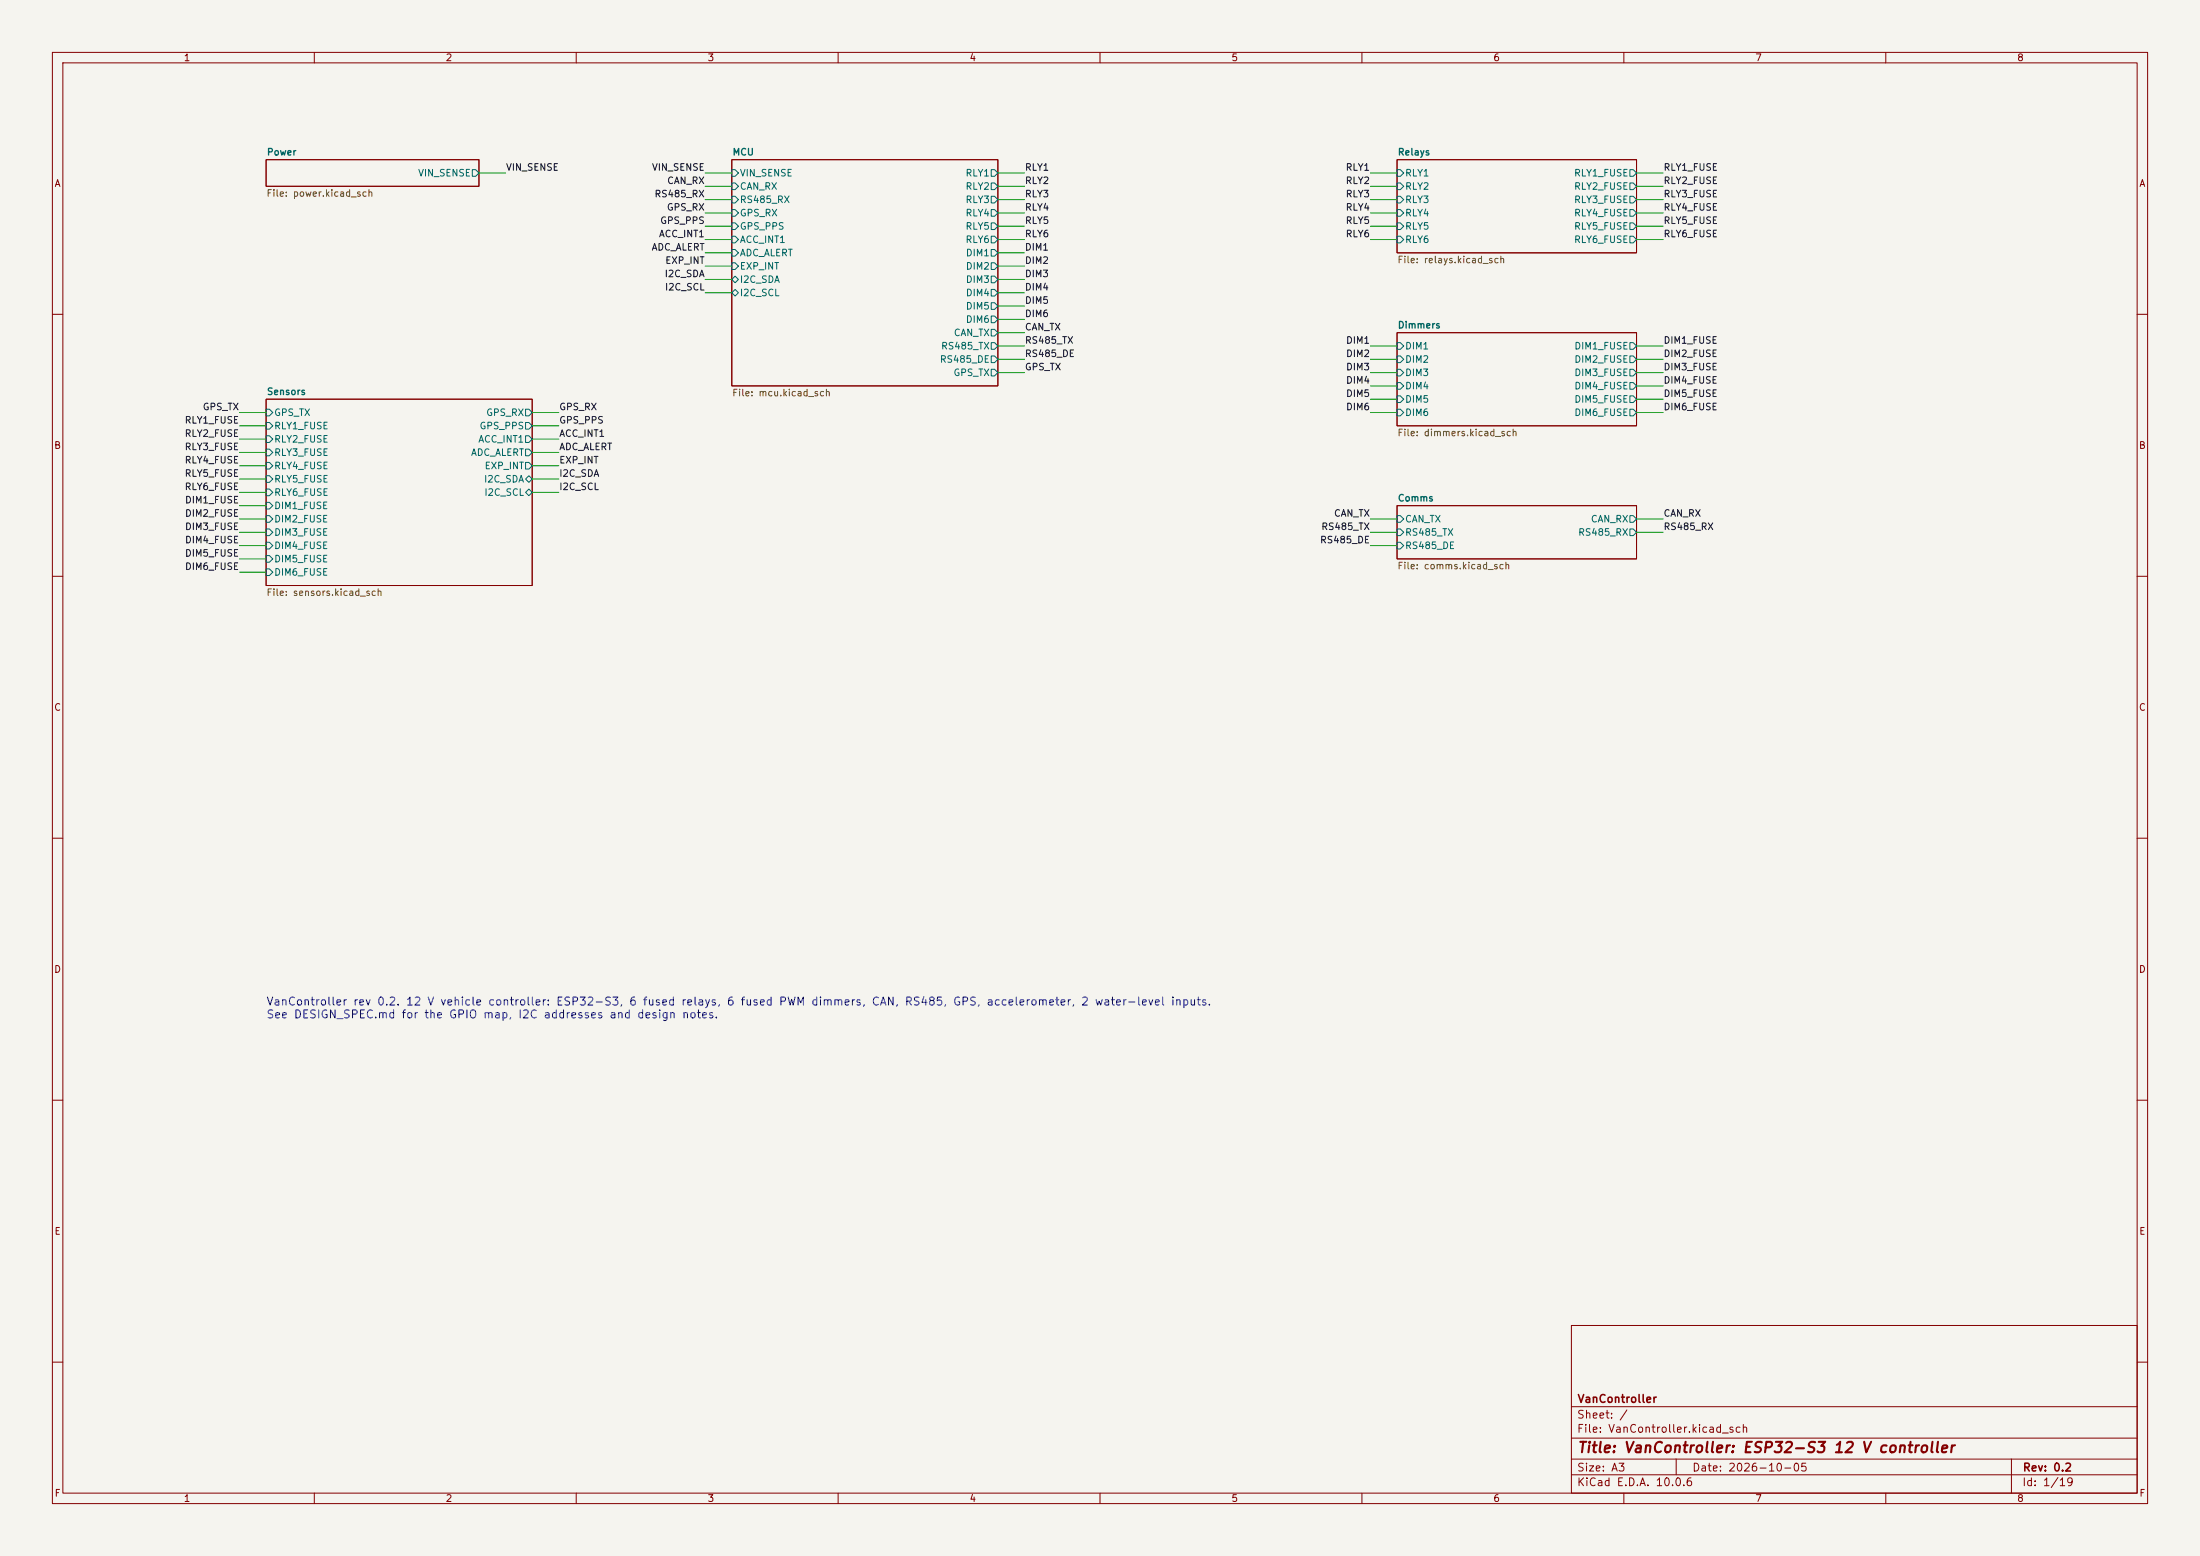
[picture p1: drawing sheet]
(kicad_sch
 (version 20250610)
 (generator "eeschema")
 (generator_version "10.0")
 (paper "A3")
 (title_block
  (title "VanController: ESP32-S3 12 V controller")
  (date "2026-10-05")
  (rev "0.2")
  (company "VanController"))
 (lib_symbols)
 (sheet
  (at 50.8 30.48)
  (size 40.64 5.08)
  (exclude_from_sim no)
  (in_bom yes)
  (on_board yes)
  (dnp no)
  (fields_autoplaced yes)
  (stroke (width 0.1524) (type solid))
  (fill (color 0 0 0 0.0000))
  (property "Sheetname" "Power" (at 50.8 29.7684 0) (effects (font (size 1.27 1.27)
    (bold yes)) (justify left bottom)))
  (property "Sheetfile" "power.kicad_sch" (at 50.8 36.1446 0) (effects (font (size 1.27 1.27)) (justify left top)))
  (pin "VIN_SENSE" output (at 91.44 33.02 0) (effects (font (size 1.27 1.27)) (justify right))))
 (wire
  (pts (xy 91.44 33.02) (xy 96.52 33.02))
  (stroke (width 0) (type default)))
 (label "VIN_SENSE"
  (at 96.52 33.02 0)
  (effects (font (size 1.27 1.27)) (justify left bottom)))
 (sheet
  (at 139.7 30.48)
  (size 50.8 43.18)
  (exclude_from_sim no)
  (in_bom yes)
  (on_board yes)
  (dnp no)
  (fields_autoplaced yes)
  (stroke (width 0.1524) (type solid))
  (fill (color 0 0 0 0.0000))
  (property "Sheetname" "MCU" (at 139.7 29.7684 0) (effects (font (size 1.27 1.27)
    (bold yes)) (justify left bottom)))
  (property "Sheetfile" "mcu.kicad_sch" (at 139.7 74.2446 0) (effects (font (size 1.27 1.27)) (justify left top)))
  (pin "VIN_SENSE" input (at 139.7 33.02 180) (effects (font (size 1.27 1.27)) (justify left)))
  (pin "CAN_RX" input (at 139.7 35.56 180) (effects (font (size 1.27 1.27)) (justify left)))
  (pin "RS485_RX" input (at 139.7 38.1 180) (effects (font (size 1.27 1.27)) (justify left)))
  (pin "GPS_RX" input (at 139.7 40.64 180) (effects (font (size 1.27 1.27)) (justify left)))
  (pin "GPS_PPS" input (at 139.7 43.18 180) (effects (font (size 1.27 1.27)) (justify left)))
  (pin "ACC_INT1" input (at 139.7 45.72 180) (effects (font (size 1.27 1.27)) (justify left)))
  (pin "ADC_ALERT" input (at 139.7 48.26 180) (effects (font (size 1.27 1.27)) (justify left)))
  (pin "EXP_INT" input (at 139.7 50.8 180) (effects (font (size 1.27 1.27)) (justify left)))
  (pin "I2C_SDA" bidirectional (at 139.7 53.34 180) (effects (font (size 1.27 1.27)) (justify left)))
  (pin "I2C_SCL" bidirectional (at 139.7 55.88 180) (effects (font (size 1.27 1.27)) (justify left)))
  (pin "RLY1" output (at 190.5 33.02 0) (effects (font (size 1.27 1.27)) (justify right)))
  (pin "RLY2" output (at 190.5 35.56 0) (effects (font (size 1.27 1.27)) (justify right)))
  (pin "RLY3" output (at 190.5 38.1 0) (effects (font (size 1.27 1.27)) (justify right)))
  (pin "RLY4" output (at 190.5 40.64 0) (effects (font (size 1.27 1.27)) (justify right)))
  (pin "RLY5" output (at 190.5 43.18 0) (effects (font (size 1.27 1.27)) (justify right)))
  (pin "RLY6" output (at 190.5 45.72 0) (effects (font (size 1.27 1.27)) (justify right)))
  (pin "DIM1" output (at 190.5 48.26 0) (effects (font (size 1.27 1.27)) (justify right)))
  (pin "DIM2" output (at 190.5 50.8 0) (effects (font (size 1.27 1.27)) (justify right)))
  (pin "DIM3" output (at 190.5 53.34 0) (effects (font (size 1.27 1.27)) (justify right)))
  (pin "DIM4" output (at 190.5 55.88 0) (effects (font (size 1.27 1.27)) (justify right)))
  (pin "DIM5" output (at 190.5 58.42 0) (effects (font (size 1.27 1.27)) (justify right)))
  (pin "DIM6" output (at 190.5 60.96 0) (effects (font (size 1.27 1.27)) (justify right)))
  (pin "CAN_TX" output (at 190.5 63.5 0) (effects (font (size 1.27 1.27)) (justify right)))
  (pin "RS485_TX" output (at 190.5 66.04 0) (effects (font (size 1.27 1.27)) (justify right)))
  (pin "RS485_DE" output (at 190.5 68.58 0) (effects (font (size 1.27 1.27)) (justify right)))
  (pin "GPS_TX" output (at 190.5 71.12 0) (effects (font (size 1.27 1.27)) (justify right))))
 (wire
  (pts (xy 139.7 33.02) (xy 134.62 33.02))
  (stroke (width 0) (type default)))
 (label "VIN_SENSE"
  (at 134.62 33.02 180)
  (effects (font (size 1.27 1.27)) (justify right bottom)))
 (wire
  (pts (xy 139.7 35.56) (xy 134.62 35.56))
  (stroke (width 0) (type default)))
 (label "CAN_RX"
  (at 134.62 35.56 180)
  (effects (font (size 1.27 1.27)) (justify right bottom)))
 (wire
  (pts (xy 139.7 38.1) (xy 134.62 38.1))
  (stroke (width 0) (type default)))
 (label "RS485_RX"
  (at 134.62 38.1 180)
  (effects (font (size 1.27 1.27)) (justify right bottom)))
 (wire
  (pts (xy 139.7 40.64) (xy 134.62 40.64))
  (stroke (width 0) (type default)))
 (label "GPS_RX"
  (at 134.62 40.64 180)
  (effects (font (size 1.27 1.27)) (justify right bottom)))
 (wire
  (pts (xy 139.7 43.18) (xy 134.62 43.18))
  (stroke (width 0) (type default)))
 (label "GPS_PPS"
  (at 134.62 43.18 180)
  (effects (font (size 1.27 1.27)) (justify right bottom)))
 (wire
  (pts (xy 139.7 45.72) (xy 134.62 45.72))
  (stroke (width 0) (type default)))
 (label "ACC_INT1"
  (at 134.62 45.72 180)
  (effects (font (size 1.27 1.27)) (justify right bottom)))
 (wire
  (pts (xy 139.7 48.26) (xy 134.62 48.26))
  (stroke (width 0) (type default)))
 (label "ADC_ALERT"
  (at 134.62 48.26 180)
  (effects (font (size 1.27 1.27)) (justify right bottom)))
 (wire
  (pts (xy 139.7 50.8) (xy 134.62 50.8))
  (stroke (width 0) (type default)))
 (label "EXP_INT"
  (at 134.62 50.8 180)
  (effects (font (size 1.27 1.27)) (justify right bottom)))
 (wire
  (pts (xy 139.7 53.34) (xy 134.62 53.34))
  (stroke (width 0) (type default)))
 (label "I2C_SDA"
  (at 134.62 53.34 180)
  (effects (font (size 1.27 1.27)) (justify right bottom)))
 (wire
  (pts (xy 139.7 55.88) (xy 134.62 55.88))
  (stroke (width 0) (type default)))
 (label "I2C_SCL"
  (at 134.62 55.88 180)
  (effects (font (size 1.27 1.27)) (justify right bottom)))
 (wire
  (pts (xy 190.5 33.02) (xy 195.58 33.02))
  (stroke (width 0) (type default)))
 (label "RLY1"
  (at 195.58 33.02 0)
  (effects (font (size 1.27 1.27)) (justify left bottom)))
 (wire
  (pts (xy 190.5 35.56) (xy 195.58 35.56))
  (stroke (width 0) (type default)))
 (label "RLY2"
  (at 195.58 35.56 0)
  (effects (font (size 1.27 1.27)) (justify left bottom)))
 (wire
  (pts (xy 190.5 38.1) (xy 195.58 38.1))
  (stroke (width 0) (type default)))
 (label "RLY3"
  (at 195.58 38.1 0)
  (effects (font (size 1.27 1.27)) (justify left bottom)))
 (wire
  (pts (xy 190.5 40.64) (xy 195.58 40.64))
  (stroke (width 0) (type default)))
 (label "RLY4"
  (at 195.58 40.64 0)
  (effects (font (size 1.27 1.27)) (justify left bottom)))
 (wire
  (pts (xy 190.5 43.18) (xy 195.58 43.18))
  (stroke (width 0) (type default)))
 (label "RLY5"
  (at 195.58 43.18 0)
  (effects (font (size 1.27 1.27)) (justify left bottom)))
 (wire
  (pts (xy 190.5 45.72) (xy 195.58 45.72))
  (stroke (width 0) (type default)))
 (label "RLY6"
  (at 195.58 45.72 0)
  (effects (font (size 1.27 1.27)) (justify left bottom)))
 (wire
  (pts (xy 190.5 48.26) (xy 195.58 48.26))
  (stroke (width 0) (type default)))
 (label "DIM1"
  (at 195.58 48.26 0)
  (effects (font (size 1.27 1.27)) (justify left bottom)))
 (wire
  (pts (xy 190.5 50.8) (xy 195.58 50.8))
  (stroke (width 0) (type default)))
 (label "DIM2"
  (at 195.58 50.8 0)
  (effects (font (size 1.27 1.27)) (justify left bottom)))
 (wire
  (pts (xy 190.5 53.34) (xy 195.58 53.34))
  (stroke (width 0) (type default)))
 (label "DIM3"
  (at 195.58 53.34 0)
  (effects (font (size 1.27 1.27)) (justify left bottom)))
 (wire
  (pts (xy 190.5 55.88) (xy 195.58 55.88))
  (stroke (width 0) (type default)))
 (label "DIM4"
  (at 195.58 55.88 0)
  (effects (font (size 1.27 1.27)) (justify left bottom)))
 (wire
  (pts (xy 190.5 58.42) (xy 195.58 58.42))
  (stroke (width 0) (type default)))
 (label "DIM5"
  (at 195.58 58.42 0)
  (effects (font (size 1.27 1.27)) (justify left bottom)))
 (wire
  (pts (xy 190.5 60.96) (xy 195.58 60.96))
  (stroke (width 0) (type default)))
 (label "DIM6"
  (at 195.58 60.96 0)
  (effects (font (size 1.27 1.27)) (justify left bottom)))
 (wire
  (pts (xy 190.5 63.5) (xy 195.58 63.5))
  (stroke (width 0) (type default)))
 (label "CAN_TX"
  (at 195.58 63.5 0)
  (effects (font (size 1.27 1.27)) (justify left bottom)))
 (wire
  (pts (xy 190.5 66.04) (xy 195.58 66.04))
  (stroke (width 0) (type default)))
 (label "RS485_TX"
  (at 195.58 66.04 0)
  (effects (font (size 1.27 1.27)) (justify left bottom)))
 (wire
  (pts (xy 190.5 68.58) (xy 195.58 68.58))
  (stroke (width 0) (type default)))
 (label "RS485_DE"
  (at 195.58 68.58 0)
  (effects (font (size 1.27 1.27)) (justify left bottom)))
 (wire
  (pts (xy 190.5 71.12) (xy 195.58 71.12))
  (stroke (width 0) (type default)))
 (label "GPS_TX"
  (at 195.58 71.12 0)
  (effects (font (size 1.27 1.27)) (justify left bottom)))
 (sheet
  (at 266.7 30.48)
  (size 45.72 17.78)
  (exclude_from_sim no)
  (in_bom yes)
  (on_board yes)
  (dnp no)
  (fields_autoplaced yes)
  (stroke (width 0.1524) (type solid))
  (fill (color 0 0 0 0.0000))
  (property "Sheetname" "Relays" (at 266.7 29.7684 0) (effects (font (size 1.27 1.27)
    (bold yes)) (justify left bottom)))
  (property "Sheetfile" "relays.kicad_sch" (at 266.7 48.8446 0) (effects (font (size 1.27 1.27)) (justify left top)))
  (pin "RLY1" input (at 266.7 33.02 180) (effects (font (size 1.27 1.27)) (justify left)))
  (pin "RLY2" input (at 266.7 35.56 180) (effects (font (size 1.27 1.27)) (justify left)))
  (pin "RLY3" input (at 266.7 38.1 180) (effects (font (size 1.27 1.27)) (justify left)))
  (pin "RLY4" input (at 266.7 40.64 180) (effects (font (size 1.27 1.27)) (justify left)))
  (pin "RLY5" input (at 266.7 43.18 180) (effects (font (size 1.27 1.27)) (justify left)))
  (pin "RLY6" input (at 266.7 45.72 180) (effects (font (size 1.27 1.27)) (justify left)))
  (pin "RLY1_FUSE" output (at 312.42 33.02 0) (effects (font (size 1.27 1.27)) (justify right)))
  (pin "RLY2_FUSE" output (at 312.42 35.56 0) (effects (font (size 1.27 1.27)) (justify right)))
  (pin "RLY3_FUSE" output (at 312.42 38.1 0) (effects (font (size 1.27 1.27)) (justify right)))
  (pin "RLY4_FUSE" output (at 312.42 40.64 0) (effects (font (size 1.27 1.27)) (justify right)))
  (pin "RLY5_FUSE" output (at 312.42 43.18 0) (effects (font (size 1.27 1.27)) (justify right)))
  (pin "RLY6_FUSE" output (at 312.42 45.72 0) (effects (font (size 1.27 1.27)) (justify right))))
 (wire
  (pts (xy 266.7 33.02) (xy 261.62 33.02))
  (stroke (width 0) (type default)))
 (label "RLY1"
  (at 261.62 33.02 180)
  (effects (font (size 1.27 1.27)) (justify right bottom)))
 (wire
  (pts (xy 266.7 35.56) (xy 261.62 35.56))
  (stroke (width 0) (type default)))
 (label "RLY2"
  (at 261.62 35.56 180)
  (effects (font (size 1.27 1.27)) (justify right bottom)))
 (wire
  (pts (xy 266.7 38.1) (xy 261.62 38.1))
  (stroke (width 0) (type default)))
 (label "RLY3"
  (at 261.62 38.1 180)
  (effects (font (size 1.27 1.27)) (justify right bottom)))
 (wire
  (pts (xy 266.7 40.64) (xy 261.62 40.64))
  (stroke (width 0) (type default)))
 (label "RLY4"
  (at 261.62 40.64 180)
  (effects (font (size 1.27 1.27)) (justify right bottom)))
 (wire
  (pts (xy 266.7 43.18) (xy 261.62 43.18))
  (stroke (width 0) (type default)))
 (label "RLY5"
  (at 261.62 43.18 180)
  (effects (font (size 1.27 1.27)) (justify right bottom)))
 (wire
  (pts (xy 266.7 45.72) (xy 261.62 45.72))
  (stroke (width 0) (type default)))
 (label "RLY6"
  (at 261.62 45.72 180)
  (effects (font (size 1.27 1.27)) (justify right bottom)))
 (wire
  (pts (xy 312.42 33.02) (xy 317.5 33.02))
  (stroke (width 0) (type default)))
 (label "RLY1_FUSE"
  (at 317.5 33.02 0)
  (effects (font (size 1.27 1.27)) (justify left bottom)))
 (wire
  (pts (xy 312.42 35.56) (xy 317.5 35.56))
  (stroke (width 0) (type default)))
 (label "RLY2_FUSE"
  (at 317.5 35.56 0)
  (effects (font (size 1.27 1.27)) (justify left bottom)))
 (wire
  (pts (xy 312.42 38.1) (xy 317.5 38.1))
  (stroke (width 0) (type default)))
 (label "RLY3_FUSE"
  (at 317.5 38.1 0)
  (effects (font (size 1.27 1.27)) (justify left bottom)))
 (wire
  (pts (xy 312.42 40.64) (xy 317.5 40.64))
  (stroke (width 0) (type default)))
 (label "RLY4_FUSE"
  (at 317.5 40.64 0)
  (effects (font (size 1.27 1.27)) (justify left bottom)))
 (wire
  (pts (xy 312.42 43.18) (xy 317.5 43.18))
  (stroke (width 0) (type default)))
 (label "RLY5_FUSE"
  (at 317.5 43.18 0)
  (effects (font (size 1.27 1.27)) (justify left bottom)))
 (wire
  (pts (xy 312.42 45.72) (xy 317.5 45.72))
  (stroke (width 0) (type default)))
 (label "RLY6_FUSE"
  (at 317.5 45.72 0)
  (effects (font (size 1.27 1.27)) (justify left bottom)))
 (sheet
  (at 266.7 63.5)
  (size 45.72 17.78)
  (exclude_from_sim no)
  (in_bom yes)
  (on_board yes)
  (dnp no)
  (fields_autoplaced yes)
  (stroke (width 0.1524) (type solid))
  (fill (color 0 0 0 0.0000))
  (property "Sheetname" "Dimmers" (at 266.7 62.7884 0) (effects (font (size 1.27 1.27)
    (bold yes)) (justify left bottom)))
  (property "Sheetfile" "dimmers.kicad_sch" (at 266.7 81.8646 0) (effects (font (size 1.27 1.27)) (justify left top)))
  (pin "DIM1" input (at 266.7 66.04 180) (effects (font (size 1.27 1.27)) (justify left)))
  (pin "DIM2" input (at 266.7 68.58 180) (effects (font (size 1.27 1.27)) (justify left)))
  (pin "DIM3" input (at 266.7 71.12 180) (effects (font (size 1.27 1.27)) (justify left)))
  (pin "DIM4" input (at 266.7 73.66 180) (effects (font (size 1.27 1.27)) (justify left)))
  (pin "DIM5" input (at 266.7 76.2 180) (effects (font (size 1.27 1.27)) (justify left)))
  (pin "DIM6" input (at 266.7 78.74 180) (effects (font (size 1.27 1.27)) (justify left)))
  (pin "DIM1_FUSE" output (at 312.42 66.04 0) (effects (font (size 1.27 1.27)) (justify right)))
  (pin "DIM2_FUSE" output (at 312.42 68.58 0) (effects (font (size 1.27 1.27)) (justify right)))
  (pin "DIM3_FUSE" output (at 312.42 71.12 0) (effects (font (size 1.27 1.27)) (justify right)))
  (pin "DIM4_FUSE" output (at 312.42 73.66 0) (effects (font (size 1.27 1.27)) (justify right)))
  (pin "DIM5_FUSE" output (at 312.42 76.2 0) (effects (font (size 1.27 1.27)) (justify right)))
  (pin "DIM6_FUSE" output (at 312.42 78.74 0) (effects (font (size 1.27 1.27)) (justify right))))
 (wire
  (pts (xy 266.7 66.04) (xy 261.62 66.04))
  (stroke (width 0) (type default)))
 (label "DIM1"
  (at 261.62 66.04 180)
  (effects (font (size 1.27 1.27)) (justify right bottom)))
 (wire
  (pts (xy 266.7 68.58) (xy 261.62 68.58))
  (stroke (width 0) (type default)))
 (label "DIM2"
  (at 261.62 68.58 180)
  (effects (font (size 1.27 1.27)) (justify right bottom)))
 (wire
  (pts (xy 266.7 71.12) (xy 261.62 71.12))
  (stroke (width 0) (type default)))
 (label "DIM3"
  (at 261.62 71.12 180)
  (effects (font (size 1.27 1.27)) (justify right bottom)))
 (wire
  (pts (xy 266.7 73.66) (xy 261.62 73.66))
  (stroke (width 0) (type default)))
 (label "DIM4"
  (at 261.62 73.66 180)
  (effects (font (size 1.27 1.27)) (justify right bottom)))
 (wire
  (pts (xy 266.7 76.2) (xy 261.62 76.2))
  (stroke (width 0) (type default)))
 (label "DIM5"
  (at 261.62 76.2 180)
  (effects (font (size 1.27 1.27)) (justify right bottom)))
 (wire
  (pts (xy 266.7 78.74) (xy 261.62 78.74))
  (stroke (width 0) (type default)))
 (label "DIM6"
  (at 261.62 78.74 180)
  (effects (font (size 1.27 1.27)) (justify right bottom)))
 (wire
  (pts (xy 312.42 66.04) (xy 317.5 66.04))
  (stroke (width 0) (type default)))
 (label "DIM1_FUSE"
  (at 317.5 66.04 0)
  (effects (font (size 1.27 1.27)) (justify left bottom)))
 (wire
  (pts (xy 312.42 68.58) (xy 317.5 68.58))
  (stroke (width 0) (type default)))
 (label "DIM2_FUSE"
  (at 317.5 68.58 0)
  (effects (font (size 1.27 1.27)) (justify left bottom)))
 (wire
  (pts (xy 312.42 71.12) (xy 317.5 71.12))
  (stroke (width 0) (type default)))
 (label "DIM3_FUSE"
  (at 317.5 71.12 0)
  (effects (font (size 1.27 1.27)) (justify left bottom)))
 (wire
  (pts (xy 312.42 73.66) (xy 317.5 73.66))
  (stroke (width 0) (type default)))
 (label "DIM4_FUSE"
  (at 317.5 73.66 0)
  (effects (font (size 1.27 1.27)) (justify left bottom)))
 (wire
  (pts (xy 312.42 76.2) (xy 317.5 76.2))
  (stroke (width 0) (type default)))
 (label "DIM5_FUSE"
  (at 317.5 76.2 0)
  (effects (font (size 1.27 1.27)) (justify left bottom)))
 (wire
  (pts (xy 312.42 78.74) (xy 317.5 78.74))
  (stroke (width 0) (type default)))
 (label "DIM6_FUSE"
  (at 317.5 78.74 0)
  (effects (font (size 1.27 1.27)) (justify left bottom)))
 (sheet
  (at 266.7 96.52)
  (size 45.72 10.16)
  (exclude_from_sim no)
  (in_bom yes)
  (on_board yes)
  (dnp no)
  (fields_autoplaced yes)
  (stroke (width 0.1524) (type solid))
  (fill (color 0 0 0 0.0000))
  (property "Sheetname" "Comms" (at 266.7 95.8084 0) (effects (font (size 1.27 1.27)
    (bold yes)) (justify left bottom)))
  (property "Sheetfile" "comms.kicad_sch" (at 266.7 107.265 0) (effects (font (size 1.27 1.27)) (justify left top)))
  (pin "CAN_TX" input (at 266.7 99.06 180) (effects (font (size 1.27 1.27)) (justify left)))
  (pin "RS485_TX" input (at 266.7 101.6 180) (effects (font (size 1.27 1.27)) (justify left)))
  (pin "RS485_DE" input (at 266.7 104.14 180) (effects (font (size 1.27 1.27)) (justify left)))
  (pin "CAN_RX" output (at 312.42 99.06 0) (effects (font (size 1.27 1.27)) (justify right)))
  (pin "RS485_RX" output (at 312.42 101.6 0) (effects (font (size 1.27 1.27)) (justify right))))
 (wire
  (pts (xy 266.7 99.06) (xy 261.62 99.06))
  (stroke (width 0) (type default)))
 (label "CAN_TX"
  (at 261.62 99.06 180)
  (effects (font (size 1.27 1.27)) (justify right bottom)))
 (wire
  (pts (xy 266.7 101.6) (xy 261.62 101.6))
  (stroke (width 0) (type default)))
 (label "RS485_TX"
  (at 261.62 101.6 180)
  (effects (font (size 1.27 1.27)) (justify right bottom)))
 (wire
  (pts (xy 266.7 104.14) (xy 261.62 104.14))
  (stroke (width 0) (type default)))
 (label "RS485_DE"
  (at 261.62 104.14 180)
  (effects (font (size 1.27 1.27)) (justify right bottom)))
 (wire
  (pts (xy 312.42 99.06) (xy 317.5 99.06))
  (stroke (width 0) (type default)))
 (label "CAN_RX"
  (at 317.5 99.06 0)
  (effects (font (size 1.27 1.27)) (justify left bottom)))
 (wire
  (pts (xy 312.42 101.6) (xy 317.5 101.6))
  (stroke (width 0) (type default)))
 (label "RS485_RX"
  (at 317.5 101.6 0)
  (effects (font (size 1.27 1.27)) (justify left bottom)))
 (sheet
  (at 50.8 76.2)
  (size 50.8 35.56)
  (exclude_from_sim no)
  (in_bom yes)
  (on_board yes)
  (dnp no)
  (fields_autoplaced yes)
  (stroke (width 0.1524) (type solid))
  (fill (color 0 0 0 0.0000))
  (property "Sheetname" "Sensors" (at 50.8 75.4884 0) (effects (font (size 1.27 1.27)
    (bold yes)) (justify left bottom)))
  (property "Sheetfile" "sensors.kicad_sch" (at 50.8 112.345 0) (effects (font (size 1.27 1.27)) (justify left top)))
  (pin "GPS_TX" input (at 50.8 78.74 180) (effects (font (size 1.27 1.27)) (justify left)))
  (pin "RLY1_FUSE" input (at 50.8 81.28 180) (effects (font (size 1.27 1.27)) (justify left)))
  (pin "RLY2_FUSE" input (at 50.8 83.82 180) (effects (font (size 1.27 1.27)) (justify left)))
  (pin "RLY3_FUSE" input (at 50.8 86.36 180) (effects (font (size 1.27 1.27)) (justify left)))
  (pin "RLY4_FUSE" input (at 50.8 88.9 180) (effects (font (size 1.27 1.27)) (justify left)))
  (pin "RLY5_FUSE" input (at 50.8 91.44 180) (effects (font (size 1.27 1.27)) (justify left)))
  (pin "RLY6_FUSE" input (at 50.8 93.98 180) (effects (font (size 1.27 1.27)) (justify left)))
  (pin "DIM1_FUSE" input (at 50.8 96.52 180) (effects (font (size 1.27 1.27)) (justify left)))
  (pin "DIM2_FUSE" input (at 50.8 99.06 180) (effects (font (size 1.27 1.27)) (justify left)))
  (pin "DIM3_FUSE" input (at 50.8 101.6 180) (effects (font (size 1.27 1.27)) (justify left)))
  (pin "DIM4_FUSE" input (at 50.8 104.14 180) (effects (font (size 1.27 1.27)) (justify left)))
  (pin "DIM5_FUSE" input (at 50.8 106.68 180) (effects (font (size 1.27 1.27)) (justify left)))
  (pin "DIM6_FUSE" input (at 50.8 109.22 180) (effects (font (size 1.27 1.27)) (justify left)))
  (pin "GPS_RX" output (at 101.6 78.74 0) (effects (font (size 1.27 1.27)) (justify right)))
  (pin "GPS_PPS" output (at 101.6 81.28 0) (effects (font (size 1.27 1.27)) (justify right)))
  (pin "ACC_INT1" output (at 101.6 83.82 0) (effects (font (size 1.27 1.27)) (justify right)))
  (pin "ADC_ALERT" output (at 101.6 86.36 0) (effects (font (size 1.27 1.27)) (justify right)))
  (pin "EXP_INT" output (at 101.6 88.9 0) (effects (font (size 1.27 1.27)) (justify right)))
  (pin "I2C_SDA" bidirectional (at 101.6 91.44 0) (effects (font (size 1.27 1.27)) (justify right)))
  (pin "I2C_SCL" bidirectional (at 101.6 93.98 0) (effects (font (size 1.27 1.27)) (justify right))))
 (wire
  (pts (xy 50.8 78.74) (xy 45.72 78.74))
  (stroke (width 0) (type default)))
 (label "GPS_TX"
  (at 45.72 78.74 180)
  (effects (font (size 1.27 1.27)) (justify right bottom)))
 (wire
  (pts (xy 50.8 81.28) (xy 45.72 81.28))
  (stroke (width 0) (type default)))
 (label "RLY1_FUSE"
  (at 45.72 81.28 180)
  (effects (font (size 1.27 1.27)) (justify right bottom)))
 (wire
  (pts (xy 50.8 83.82) (xy 45.72 83.82))
  (stroke (width 0) (type default)))
 (label "RLY2_FUSE"
  (at 45.72 83.82 180)
  (effects (font (size 1.27 1.27)) (justify right bottom)))
 (wire
  (pts (xy 50.8 86.36) (xy 45.72 86.36))
  (stroke (width 0) (type default)))
 (label "RLY3_FUSE"
  (at 45.72 86.36 180)
  (effects (font (size 1.27 1.27)) (justify right bottom)))
 (wire
  (pts (xy 50.8 88.9) (xy 45.72 88.9))
  (stroke (width 0) (type default)))
 (label "RLY4_FUSE"
  (at 45.72 88.9 180)
  (effects (font (size 1.27 1.27)) (justify right bottom)))
 (wire
  (pts (xy 50.8 91.44) (xy 45.72 91.44))
  (stroke (width 0) (type default)))
 (label "RLY5_FUSE"
  (at 45.72 91.44 180)
  (effects (font (size 1.27 1.27)) (justify right bottom)))
 (wire
  (pts (xy 50.8 93.98) (xy 45.72 93.98))
  (stroke (width 0) (type default)))
 (label "RLY6_FUSE"
  (at 45.72 93.98 180)
  (effects (font (size 1.27 1.27)) (justify right bottom)))
 (wire
  (pts (xy 50.8 96.52) (xy 45.72 96.52))
  (stroke (width 0) (type default)))
 (label "DIM1_FUSE"
  (at 45.72 96.52 180)
  (effects (font (size 1.27 1.27)) (justify right bottom)))
 (wire
  (pts (xy 50.8 99.06) (xy 45.72 99.06))
  (stroke (width 0) (type default)))
 (label "DIM2_FUSE"
  (at 45.72 99.06 180)
  (effects (font (size 1.27 1.27)) (justify right bottom)))
 (wire
  (pts (xy 50.8 101.6) (xy 45.72 101.6))
  (stroke (width 0) (type default)))
 (label "DIM3_FUSE"
  (at 45.72 101.6 180)
  (effects (font (size 1.27 1.27)) (justify right bottom)))
 (wire
  (pts (xy 50.8 104.14) (xy 45.72 104.14))
  (stroke (width 0) (type default)))
 (label "DIM4_FUSE"
  (at 45.72 104.14 180)
  (effects (font (size 1.27 1.27)) (justify right bottom)))
 (wire
  (pts (xy 50.8 106.68) (xy 45.72 106.68))
  (stroke (width 0) (type default)))
 (label "DIM5_FUSE"
  (at 45.72 106.68 180)
  (effects (font (size 1.27 1.27)) (justify right bottom)))
 (wire
  (pts (xy 50.8 109.22) (xy 45.72 109.22))
  (stroke (width 0) (type default)))
 (label "DIM6_FUSE"
  (at 45.72 109.22 180)
  (effects (font (size 1.27 1.27)) (justify right bottom)))
 (wire
  (pts (xy 101.6 78.74) (xy 106.68 78.74))
  (stroke (width 0) (type default)))
 (label "GPS_RX"
  (at 106.68 78.74 0)
  (effects (font (size 1.27 1.27)) (justify left bottom)))
 (wire
  (pts (xy 101.6 81.28) (xy 106.68 81.28))
  (stroke (width 0) (type default)))
 (label "GPS_PPS"
  (at 106.68 81.28 0)
  (effects (font (size 1.27 1.27)) (justify left bottom)))
 (wire
  (pts (xy 101.6 83.82) (xy 106.68 83.82))
  (stroke (width 0) (type default)))
 (label "ACC_INT1"
  (at 106.68 83.82 0)
  (effects (font (size 1.27 1.27)) (justify left bottom)))
 (wire
  (pts (xy 101.6 86.36) (xy 106.68 86.36))
  (stroke (width 0) (type default)))
 (label "ADC_ALERT"
  (at 106.68 86.36 0)
  (effects (font (size 1.27 1.27)) (justify left bottom)))
 (wire
  (pts (xy 101.6 88.9) (xy 106.68 88.9))
  (stroke (width 0) (type default)))
 (label "EXP_INT"
  (at 106.68 88.9 0)
  (effects (font (size 1.27 1.27)) (justify left bottom)))
 (wire
  (pts (xy 101.6 91.44) (xy 106.68 91.44))
  (stroke (width 0) (type default)))
 (label "I2C_SDA"
  (at 106.68 91.44 0)
  (effects (font (size 1.27 1.27)) (justify left bottom)))
 (wire
  (pts (xy 101.6 93.98) (xy 106.68 93.98))
  (stroke (width 0) (type default)))
 (label "I2C_SCL"
  (at 106.68 93.98 0)
  (effects (font (size 1.27 1.27)) (justify left bottom)))
 (text "VanController rev 0.2. 12 V vehicle controller: ESP32-S3, 6 fused relays, 6 fused PWM dimmers, CAN, RS485, GPS, accelerometer, 2 water-level inputs.\nSee DESIGN_SPEC.md for the GPIO map, I2C addresses and design notes."
  (exclude_from_sim no)
  (at 50.8 190.5 0)
  (effects (font (size 1.524 1.524)) (justify left top)))
 (sheet_instances
  (path ""
   (page "1")))
 (embedded_fonts no))
